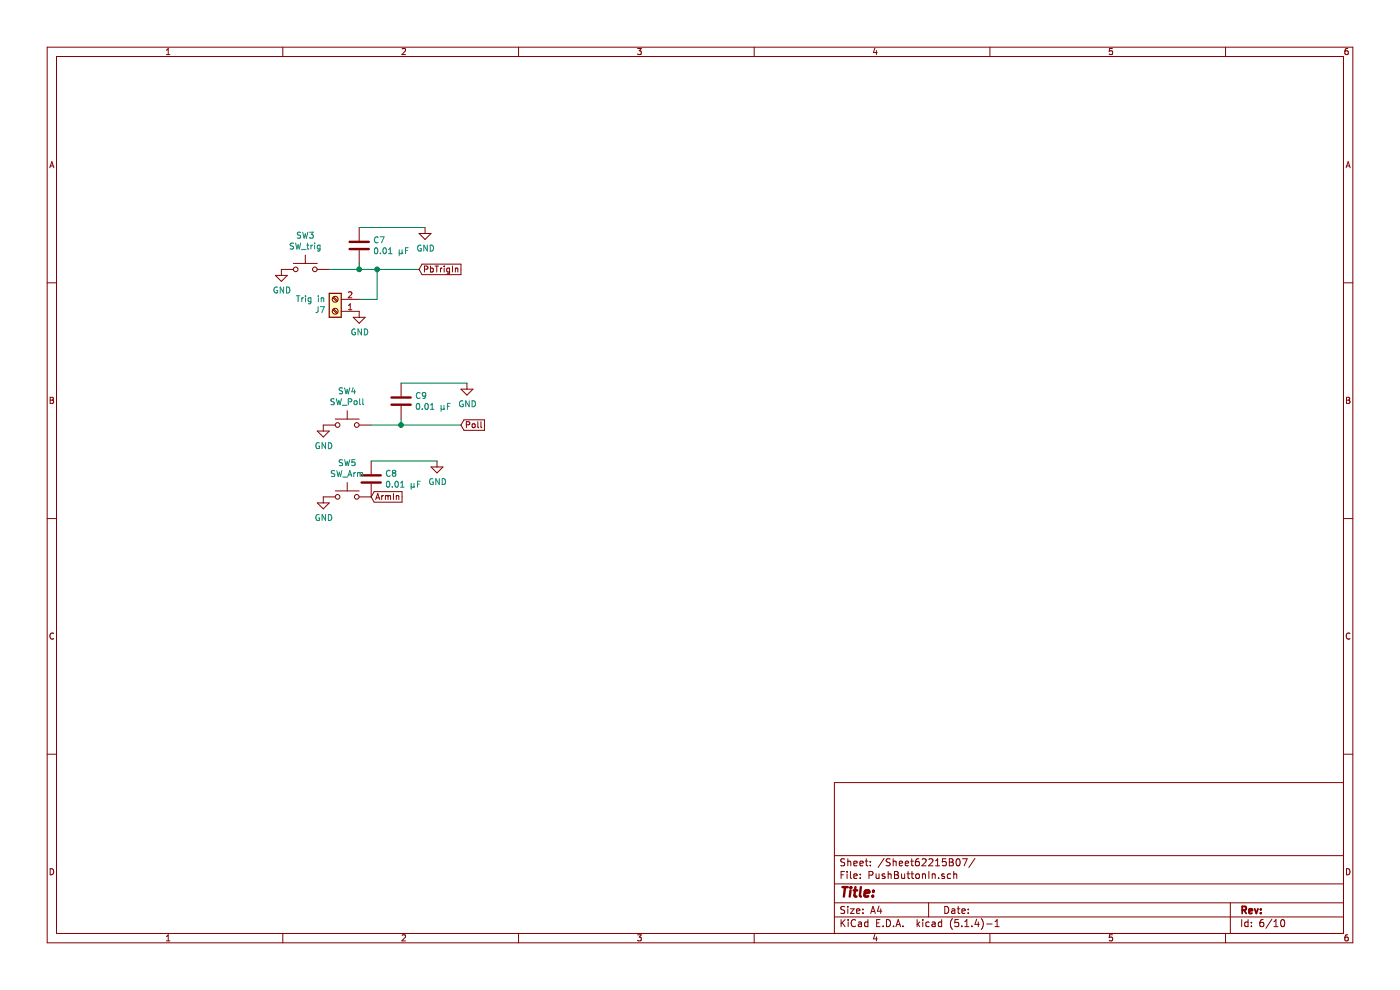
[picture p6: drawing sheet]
EESchema Schematic File Version 4
LIBS:CameraTriggerSensorNodeOnly-cache
EELAYER 30 0
EELAYER END
$Descr A4 11693 8268
encoding utf-8
Sheet 6 10
Title ""
Date ""
Rev ""
Comp ""
Comment1 ""
Comment2 ""
Comment3 ""
Comment4 ""
$EndDescr
$Comp
L Switch:SW_Push SW4
U 1 1
P 2900 3550
F 0 "SW4" H 2900 3835 50  0000 C CNN
F 1 "SW_Poll" H 2900 3744 50  0000 C CNN
F 2 "Button_Switch_THT:KSA_Tactile_SPST" H 2900 3750 50  0001 C CNN
F 3 "~http://www.ckswitches.com/media/1457/ksa_ksl.pdf" H 2900 3750 50  0001 C CNN
	1    2900 3550
	1    0    0    -1  
$EndComp
$Comp
L power:GND #PWR041
U 1 1
P 2700 3550
F 0 "#PWR041" H 2700 3300 50  0001 C CNN
F 1 "GND" H 2705 3377 50  0000 C CNN
F 2 "" H 2700 3550 50  0001 C CNN
F 3 "" H 2700 3550 50  0001 C CNN
	1    2700 3550
	1    0    0    -1  
$EndComp
$Comp
L Switch:SW_Push SW5
U 1 1
P 2900 4150
F 0 "SW5" H 2900 4435 50  0000 C CNN
F 1 "SW_Arm" H 2900 4344 50  0000 C CNN
F 2 "Button_Switch_THT:KSA_Tactile_SPST" H 2900 4350 50  0001 C CNN
F 3 "~http://www.ckswitches.com/media/1457/ksa_ksl.pdf" H 2900 4350 50  0001 C CNN
	1    2900 4150
	1    0    0    -1  
$EndComp
$Comp
L power:GND #PWR042
U 1 1
P 2700 4150
F 0 "#PWR042" H 2700 3900 50  0001 C CNN
F 1 "GND" H 2705 3977 50  0000 C CNN
F 2 "" H 2700 4150 50  0001 C CNN
F 3 "" H 2700 4150 50  0001 C CNN
	1    2700 4150
	1    0    0    -1  
$EndComp
Text GLabel 3100 4150 2    50   Input ~ 0
ArmIn
Wire Wire Line
	3350 3550 3850 3550
Wire Wire Line
	3100 3550 3350 3550
Connection ~ 3350 3550
Wire Wire Line
	3350 3550 3350 3500
Text GLabel 3850 3550 2    50   Input ~ 0
Poll
$Comp
L Device:C C9
U 1 1
P 3350 3350
F 0 "C9" H 3465 3396 50  0000 L CNN
F 1 "0.01 μF" H 3465 3305 50  0000 L CNN
F 2 "Capacitor_SMD:C_0402_1005Metric" H 3388 3200 50  0001 C CNN
F 3 "~" H 3350 3350 50  0001 C CNN
F 4 "C1525" H 3350 3350 50  0001 C CNN "LCSC"
	1    3350 3350
	1    0    0    -1  
$EndComp
$Comp
L Device:C C8
U 1 1
P 3100 4000
F 0 "C8" H 3215 4046 50  0000 L CNN
F 1 "0.01 μF" H 3215 3955 50  0000 L CNN
F 2 "Capacitor_SMD:C_0402_1005Metric" H 3138 3850 50  0001 C CNN
F 3 "~" H 3100 4000 50  0001 C CNN
F 4 "C1525" H 3100 4000 50  0001 C CNN "LCSC"
	1    3100 4000
	1    0    0    -1  
$EndComp
$Comp
L power:GND #PWR046
U 1 1
P 3900 3200
F 0 "#PWR046" H 3900 2950 50  0001 C CNN
F 1 "GND" H 3905 3027 50  0000 C CNN
F 2 "" H 3900 3200 50  0001 C CNN
F 3 "" H 3900 3200 50  0001 C CNN
	1    3900 3200
	1    0    0    -1  
$EndComp
Wire Wire Line
	3350 3200 3900 3200
$Comp
L power:GND #PWR045
U 1 1
P 3650 3850
F 0 "#PWR045" H 3650 3600 50  0001 C CNN
F 1 "GND" H 3655 3677 50  0000 C CNN
F 2 "" H 3650 3850 50  0001 C CNN
F 3 "" H 3650 3850 50  0001 C CNN
	1    3650 3850
	1    0    0    -1  
$EndComp
Wire Wire Line
	3100 3850 3650 3850
$Comp
L Switch:SW_Push SW3
U 1 1
P 2550 2250
F 0 "SW3" H 2550 2535 50  0000 C CNN
F 1 "SW_trig" H 2550 2444 50  0000 C CNN
F 2 "Button_Switch_THT:KSA_Tactile_SPST" H 2550 2450 50  0001 C CNN
F 3 "~http://www.ckswitches.com/media/1457/ksa_ksl.pdf" H 2550 2450 50  0001 C CNN
	1    2550 2250
	1    0    0    -1  
$EndComp
$Comp
L power:GND #PWR040
U 1 1
P 2350 2250
F 0 "#PWR040" H 2350 2000 50  0001 C CNN
F 1 "GND" H 2355 2077 50  0000 C CNN
F 2 "" H 2350 2250 50  0001 C CNN
F 3 "" H 2350 2250 50  0001 C CNN
	1    2350 2250
	1    0    0    -1  
$EndComp
Wire Wire Line
	3000 2250 3150 2250
Wire Wire Line
	2750 2250 3000 2250
Connection ~ 3000 2250
Wire Wire Line
	3000 2250 3000 2200
$Comp
L Device:C C7
U 1 1
P 3000 2050
F 0 "C7" H 3115 2096 50  0000 L CNN
F 1 "0.01 μF" H 3115 2005 50  0000 L CNN
F 2 "Capacitor_SMD:C_0402_1005Metric" H 3038 1900 50  0001 C CNN
F 3 "~" H 3000 2050 50  0001 C CNN
F 4 "C1525" H 3000 2050 50  0001 C CNN "LCSC"
	1    3000 2050
	1    0    0    -1  
$EndComp
$Comp
L power:GND #PWR044
U 1 1
P 3550 1900
F 0 "#PWR044" H 3550 1650 50  0001 C CNN
F 1 "GND" H 3555 1727 50  0000 C CNN
F 2 "" H 3550 1900 50  0001 C CNN
F 3 "" H 3550 1900 50  0001 C CNN
	1    3550 1900
	1    0    0    -1  
$EndComp
Wire Wire Line
	3000 1900 3550 1900
Text GLabel 3500 2250 2    50   Input ~ 0
PbTrigIn
$Comp
L Connector:Screw_Terminal_01x02 J7
U 1 1
P 2800 2600
F 0 "J7" H 2880 2592 50  0000 L CNN
F 1 "Trig in" H 2880 2501 50  0000 L CNN
F 2 "TerminalBlock_Phoenix:TerminalBlock_Phoenix_PT-1,5-2-3.5-H_1x02_P3.50mm_Horizontal" H 2800 2600 50  0001 C CNN
F 3 "~https://www.te.com/commerce/DocumentDelivery/DDEController?Action=srchrtrv&DocNm=1308389_EUROSTYLE_TERMINAL_BLOCKS&DocType=CS&DocLang=English" H 2800 2600 50  0001 C CNN
	1    2800 2600
	-1   0    0    1   
$EndComp
Wire Wire Line
	3000 2500 3150 2500
Wire Wire Line
	3150 2500 3150 2250
Connection ~ 3150 2250
Wire Wire Line
	3150 2250 3500 2250
$Comp
L power:GND #PWR043
U 1 1
P 3000 2600
F 0 "#PWR043" H 3000 2350 50  0001 C CNN
F 1 "GND" H 3005 2427 50  0000 C CNN
F 2 "" H 3000 2600 50  0001 C CNN
F 3 "" H 3000 2600 50  0001 C CNN
	1    3000 2600
	1    0    0    -1  
$EndComp
$EndSCHEMATC
